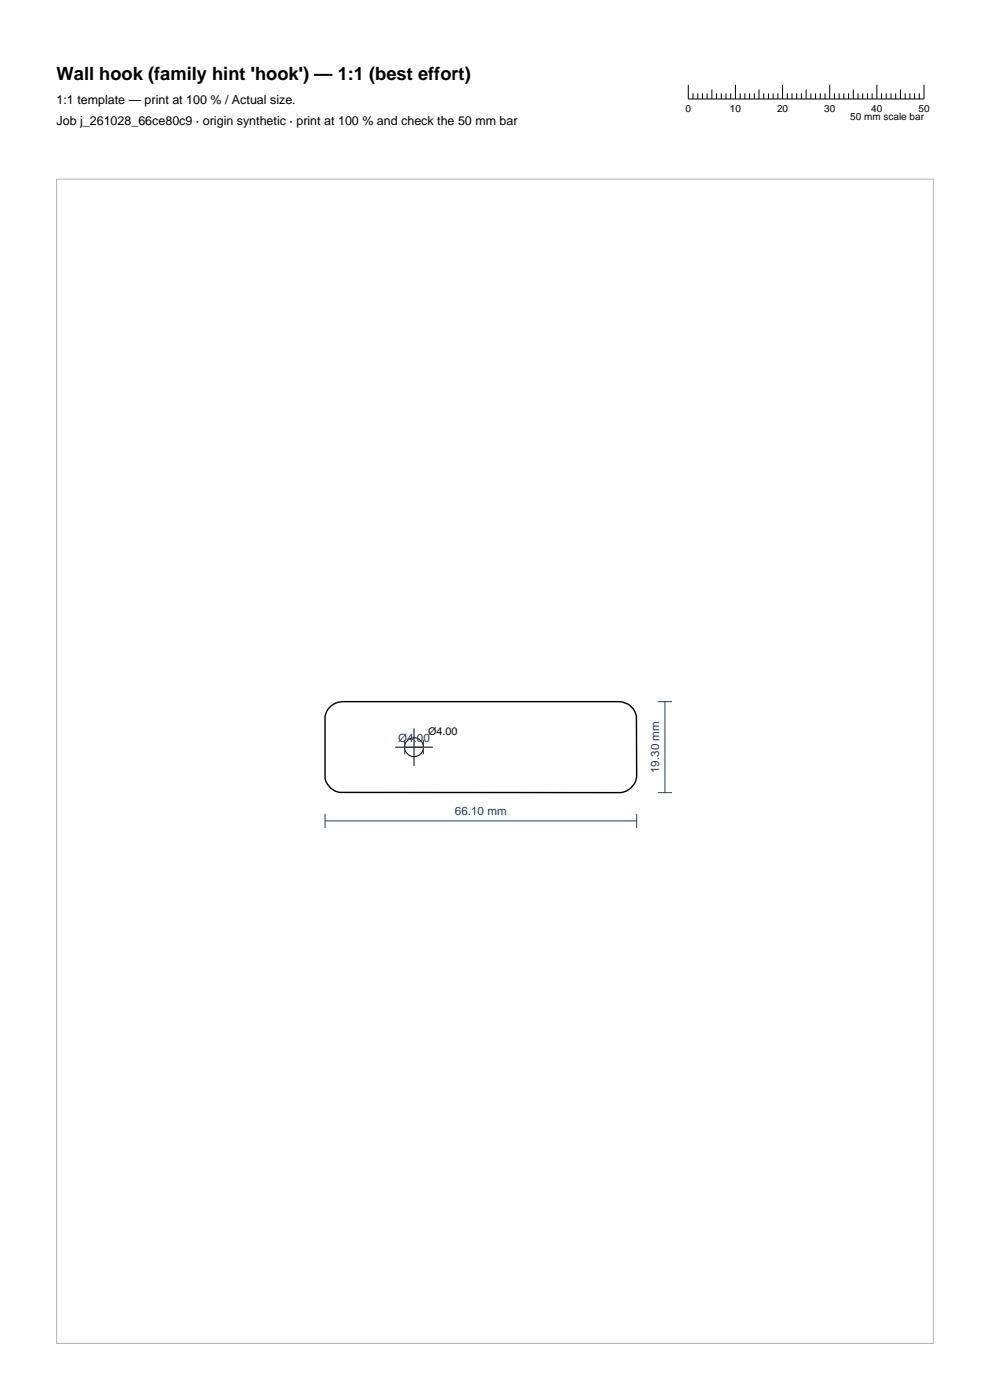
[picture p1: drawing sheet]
<svg xmlns="http://www.w3.org/2000/svg" width="210mm" height="297mm" viewBox="0 0 210 297" stroke-linecap="round" stroke-linejoin="round" font-family="sans-serif">
<g fill="none" stroke="#000" stroke-width=".21">
<path d="M146 18v3h50v-3M147 19.8v1.2M148 19.8v1.2M149 19.8v1.2M150 19.8v1.2M151 19v2M152 19.8v1.2M153 19.8v1.2M154 19.8v1.2M155 19.8v1.2M156 18v3M157 19.8v1.2"/>
<path d="M158 19.8v1.2M159 19.8v1.2M160 19.8v1.2M161 19v2M162 19.8v1.2M163 19.8v1.2M164 19.8v1.2M165 19.8v1.2M166 18v3M167 19.8v1.2M168 19.8v1.2M169 19.8v1.2"/>
<path d="M170 19.8v1.2M171 19v2M172 19.8v1.2M173 19.8v1.2M174 19.8v1.2M175 19.8v1.2M176 18v3M177 19.8v1.2M178 19.8v1.2M179 19.8v1.2M180 19.8v1.2M181 19v2"/>
<path d="M182 19.8v1.2M183 19.8v1.2M184 19.8v1.2M185 19.8v1.2M186 18v3M187 19.8v1.2M188 19.8v1.2M189 19.8v1.2M190 19.8v1.2M191 19v2M192 19.8v1.2M193 19.8v1.2"/>
<path d="M194 19.8v1.2M195 19.8v1.2M83.8 158.5h8M87.8 154.5v8"/>
<circle cx="87.8" cy="158.5" r="2"/>
</g>
<path d="M69.7 150.3a3.8 3.8 0 0 1 2.9-1.5h58.7a3.8 3.8 0 0 1 3.7 3.1l.1 13a3.8 3.8 0 0 1-3.5 3.2h-59.6a3.8 3.8 0 0 1-3.1-2.9v-13.3z" fill="none" stroke="#000" stroke-width=".3"/>
<path d="M85.8 158.5h4M85.8 157v3M89.8 157v3M139.5 148.8h3M141.1 148.8v19.3M68.9 174.2h66.2M68.9 172.7v2.9M135.1 172.7v2.9M139.5 168.1h3" fill="none" stroke="#1f3b5e" stroke-width=".21"/>
<path d="M12 38h186v247h-186z" fill="none" stroke="#b3b3b3" stroke-width=".21"/>
<text font-size="3.9" x="12" y="17">Wall hook (family hint 'hook') — 1:1 (best effort)</text>
<g font-size="2.6">
<text x="12" y="22">1:1 template — print at 100 % / Actual size.</text>
<text x="12" y="26.5">Job j_261028_66ce80c9 · origin synthetic · print at 100 % and check the 50 mm bar</text>
</g>
<g font-size="2.5" fill="#1f3b5e">
<text x="84.5" y="157.3">Ø4.00</text>
<text x="139.9" y="164" transform="rotate(-90 139.9 164)">19.30 mm</text>
<text x="96.5" y="173">66.10 mm</text>
</g>
<text font-size="2.3" x="90.8" y="156">Ø4.00</text>
<g font-size="2.1">
<text x="145.4" y="23.8">0</text>
<text x="154.8" y="23.8">10</text>
<text x="164.8" y="23.8">20</text>
<text x="174.8" y="23.8">30</text>
<text x="184.8" y="23.8">40</text>
<text x="194.8" y="23.8">50</text>
<text x="180.4" y="25.5">50 mm scale bar</text>
</g>
</svg>
